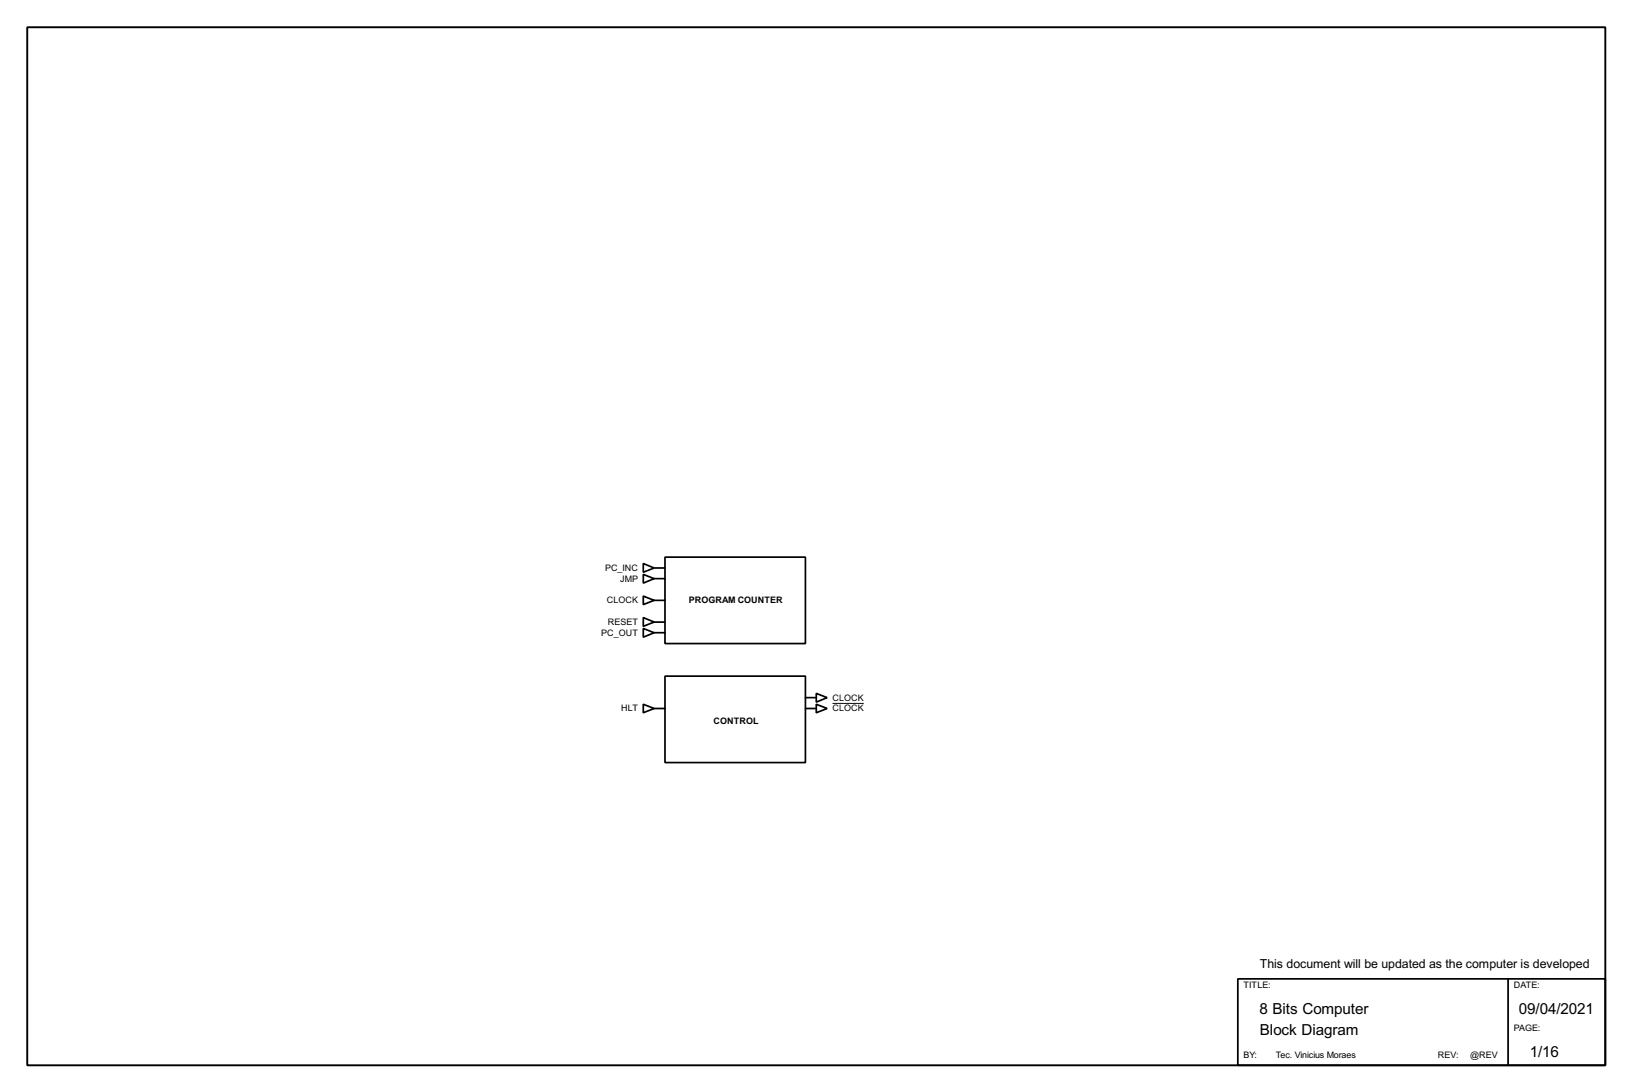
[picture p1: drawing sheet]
<svg xmlns="http://www.w3.org/2000/svg" width="383mm" height="256mm" viewBox="0 0 383 256" stroke-linecap="round" stroke-linejoin="round" font-family="sans-serif">
<path d="M6.4 6.4h370.8v243.8h-370.8z" fill="none" stroke="#000" stroke-width=".45"/>
<g fill="none" stroke="#000" stroke-width=".4">
<path d="M151.2 132.4l2.5 1-2.5 1zM151.2 134.9l2.5 1-2.5 1.1zM153.7 133.4h2.6M153.7 135.9h2.6M156.3 130.9h33v20.3h-33zM151.2 147.6l2.5 1-2.5 1.1zM151.2 145.1l2.5 1-2.5 1zM151.2 140l2.5 1-2.5 1zM153.7 148.6h2.6M153.7 146.1h2.6M153.7 141h2.6M156.3 158.8h33v20.3h-33z"/>
<path d="M151.2 165.4l2.5 1-2.5 1zM153.7 166.4h2.6M189.3 163.9h2.5M189.3 166.4h2.5M191.8 162.9l2.6 1-2.6 1zM191.8 165.4l2.6 1-2.6 1zM290.9 229.9h86.3v20.3h-86.3zM354.4 229.9v20.3"/>
</g>
<path d="M195.6 165.2h7.4" fill="none" stroke="#000" stroke-width=".23"/>
<g font-size="4">
<text x="296" y="238.1">8 Bits Computer</text>
<text x="356.9" y="238.1">09/04/2021</text>
<text x="296" y="243.1">Block Diagram</text>
<text x="359.5" y="248.2">1/16</text>
</g>
<text font-size="3.3" x="296" y="227.4">This document will be updated as the computer is developed</text>
<g font-size="2.4">
<text x="142.2" y="134.1">PC_INC</text>
<text x="145.7" y="136.6">JMP</text>
<text x="142.6" y="141.7">CLOCK</text>
<text x="161.9" y="141.7">PROGRAM COUNTER</text>
<text x="141.3" y="149.3">PC_OUT</text>
<text x="142.8" y="146.8">RESET</text>
<text x="146" y="167.1">HLT</text>
<text x="195.6" y="164.6">CLOCK</text>
<text x="195.6" y="167.1">CLOCK</text>
<text x="167.7" y="170.1">CONTROL</text>
<text x="292.2" y="232.1">TITLE:</text>
<text x="355.7" y="232.1">DATE:</text>
<text x="355.7" y="242.2">PAGE:</text>
<text x="292.2" y="248.6">BY:</text>
<text x="299.8" y="248.6">Tec. Vinicius Moraes</text>
<text x="337.9" y="248.6">REV:</text>
<text x="345.5" y="248.6">@REV</text>
</g>
</svg>
